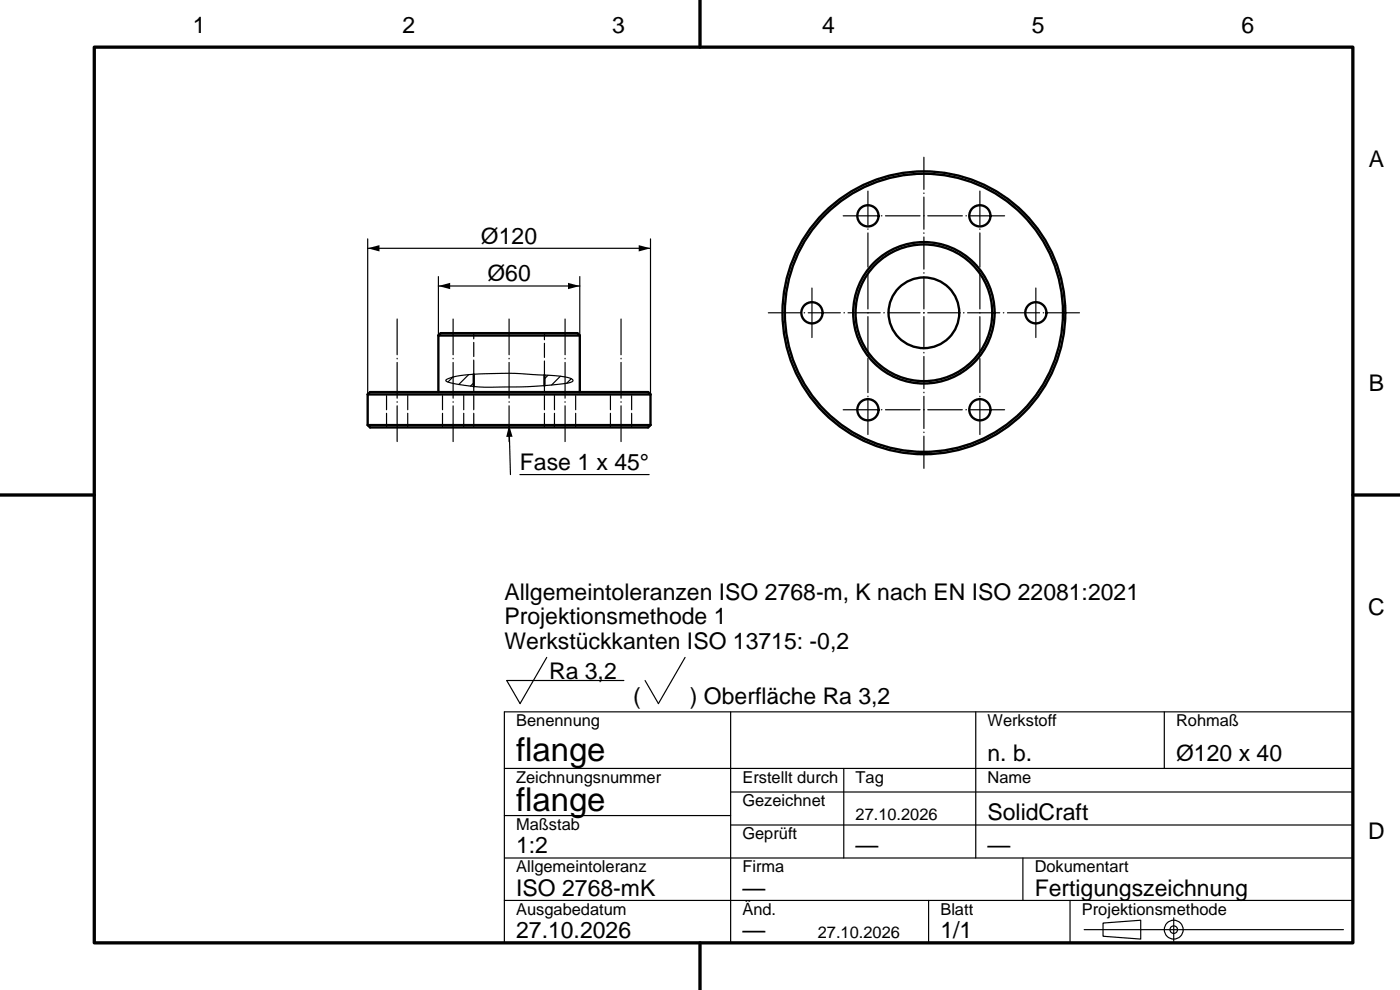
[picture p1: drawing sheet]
<svg xmlns="http://www.w3.org/2000/svg" width="297mm" height="210mm" viewBox="0 0 297 210" stroke-linecap="round" stroke-linejoin="round" font-family="sans-serif">
<path d="M20 10h267v190h-267zM148.5 0v10M0 105h20M287 105h10M148.5 200v10" fill="none" stroke="#000" stroke-width=".7"/>
<g fill="none" stroke="#000" stroke-width=".25">
<path d="M78 50.7v33M78 52.7h60M93 58.7v12.5M123 58.7v12.5M138 50.7v33M93 60.7h30M96.1 80l-1.1 1M99.4 79.5l-2.1 2.1M116.3 79.6l-.8 .8M118.9 79.8l-1.9 1.9M94.7 80.5a12.6 12.6 0 0 1 5.7-1.1 117.4 117.4 0 0 1 20.1 .7l.8 .3 .3 .3a.95 .95 0 0 1-1.1 .5 102 102 0 0 1-21.1 .7 13.9 13.9 0 0 1-4.8-1.1zM100.5 81.2l-.7 .7"/>
<path d="M108 90.2l.3 10.5M121.2 80.3l-1 1M110.3 100.7h27.4M116 139.5l-5.7 9.8-2.8-4.9h24.8M145.3 139.5l-5.6 9.8-2.9-4.9M155 151v49M207 151v31M247 151v12M287 151h-180v49M107 163h180M107 173h48M155 168h132"/>
<path d="M155 175h132M179 163v19M107 182h180M107 191h180M197 191v9M217 182v9M227 191v9M230 197.2h55M234 195.8l8-.6v4l-8-.6zM249 194.7v5"/>
<circle cx="249" cy="197.2" r=".8"/>
<circle cx="249" cy="197.2" r="2"/>
</g>
<g fill="none" stroke="#000" stroke-width=".5">
<path d="M93 71.2v12M93 71.2l.5-.5h29l.5 .5M93 71.2h30M100.5 79.4v2.6M115.5 79.6v2.2M123 71.2v12M78 83.7v6.5M78 90.2l.5 .5h59l.5-.5M78 83.7l.5-.5h59l.5 .5M78 90.2h60M78 83.7h60M138 83.7v6.5"/>
<circle cx="184.1" cy="45.8" r="2.25"/>
<circle cx="207.9" cy="45.8" r="2.25"/>
<circle cx="172.2" cy="66.4" r="2.25"/>
<circle cx="196" cy="66.4" r="29.5"/>
<circle cx="196" cy="66.4" r="30"/>
<circle cx="196" cy="66.4" r="15"/>
<circle cx="196" cy="66.4" r="7.5"/>
<circle cx="196" cy="66.4" r="14.5"/>
<circle cx="219.7" cy="66.4" r="2.25"/>
<circle cx="184.1" cy="86.9" r="2.25"/>
<circle cx="207.9" cy="86.9" r="2.25"/>
</g>
<path d="M100.5 79.4v-8.7M115.5 79.6v-8.9M82 90.7v-7.5M86.5 90.7v-7.5M93.9 90.7v-7.5M98.4 90.7v-7.5M100.5 90.7v-8.7M115.5 90.7v-8.9M117.6 90.7v-7.5M122.1 90.7v-7.5M129.5 90.7v-7.5M134 90.7v-7.5" fill="none" stroke="#000" stroke-width=".25" stroke-dasharray="3 .8"/>
<path d="M108 67.7v26M84.3 93.7v-26M96.1 93.7v-26M119.9 93.7v-26M131.8 93.7v-26" fill="none" stroke="#000" stroke-width=".25" stroke-dasharray="7.6 .8 .1 .8"/>
<path d="M163 66.4h66M196 99.4v-66" fill="none" stroke="#000" stroke-width=".25" stroke-dasharray="6.8 .8 .1 .8"/>
<path d="M172.2 71.6v-10.5M219.7 71.6v-10.5" fill="none" stroke="#000" stroke-width=".25" stroke-dasharray="10.5 .8 .1 .8"/>
<path d="M178.9 45.8h34.2M178.9 86.9h34.2M184.1 92.2v-51.7M207.9 92.2v-51.7" fill="none" stroke="#000" stroke-width=".25" stroke-dasharray="7.3 .8 .1 .8"/>
<path d="M78 52.7l2.5-.7v1.3zM135.5 52l2.5 .7-2.5 .6zM93 60.7l2.5-.7v1.3zM120.5 60l2.5 .7-2.5 .6zM108 90.2l.7 2.5h-1.3z" fill="#000"/>
<g font-size="7">
<text x="109.5" y="161.5">flange</text>
<text x="109.5" y="172">flange</text>
</g>
<g font-size="4.9">
<text x="40.9" y="7">1</text>
<text x="85.4" y="7">2</text>
<text x="129.9" y="7">3</text>
<text x="174.4" y="7">4</text>
<text x="218.9" y="7">5</text>
<text x="263.4" y="7">6</text>
<text x="290.4" y="35.5">A</text>
<text x="102" y="51.7">Ø120</text>
<text x="103.4" y="59.7">Ø60</text>
<text x="290.4" y="83">B</text>
<text x="110.3" y="99.7">Fase 1 x 45°</text>
<text x="107" y="127.2">Allgemeintoleranzen ISO 2768-m, K nach EN ISO 22081:2021</text>
<text x="290.2" y="130.5">C</text>
<text x="107" y="132.5">Projektionsmethode 1</text>
<text x="107" y="137.7">Werkstückkanten ISO 13715: -0,2</text>
<text x="116.5" y="144">Ra 3,2</text>
<text x="134.3" y="149.3">(</text>
<text x="146.3" y="149.3">) Oberfläche Ra 3,2</text>
<text x="209.5" y="161.5">n. b.</text>
<text x="249.5" y="161.5">Ø120 x 40</text>
<text x="209.5" y="174">SolidCraft</text>
<text x="290.2" y="178">D</text>
<text x="109.5" y="181">1:2</text>
<text x="181.5" y="181">—</text>
<text x="209.5" y="181">—</text>
<text x="109.5" y="190">ISO 2768-mK</text>
<text x="157.5" y="190">—</text>
<text x="219.5" y="190">Fertigungszeichnung</text>
<text x="109.5" y="199">27.10.2026</text>
<text x="157.5" y="199">—</text>
<text x="199.5" y="199">1/1</text>
</g>
<g font-size="3.5">
<text x="109.5" y="154">Benennung</text>
<text x="209.5" y="154">Werkstoff</text>
<text x="249.5" y="154">Rohmaß</text>
<text x="109.5" y="166">Zeichnungsnummer</text>
<text x="157.5" y="166">Erstellt durch</text>
<text x="181.5" y="166">Tag</text>
<text x="209.5" y="166">Name</text>
<text x="157.5" y="171">Gezeichnet</text>
<text x="109.5" y="176">Maßstab</text>
<text x="157.5" y="178">Geprüft</text>
<text x="181.5" y="174">27.10.2026</text>
<text x="109.5" y="185">Allgemeintoleranz</text>
<text x="157.5" y="185">Firma</text>
<text x="219.5" y="185">Dokumentart</text>
<text x="109.5" y="194">Ausgabedatum</text>
<text x="157.5" y="194">Änd.</text>
<text x="199.5" y="194">Blatt</text>
<text x="229.5" y="194">Projektionsmethode</text>
<text x="173.5" y="199">27.10.2026</text>
</g>
</svg>
